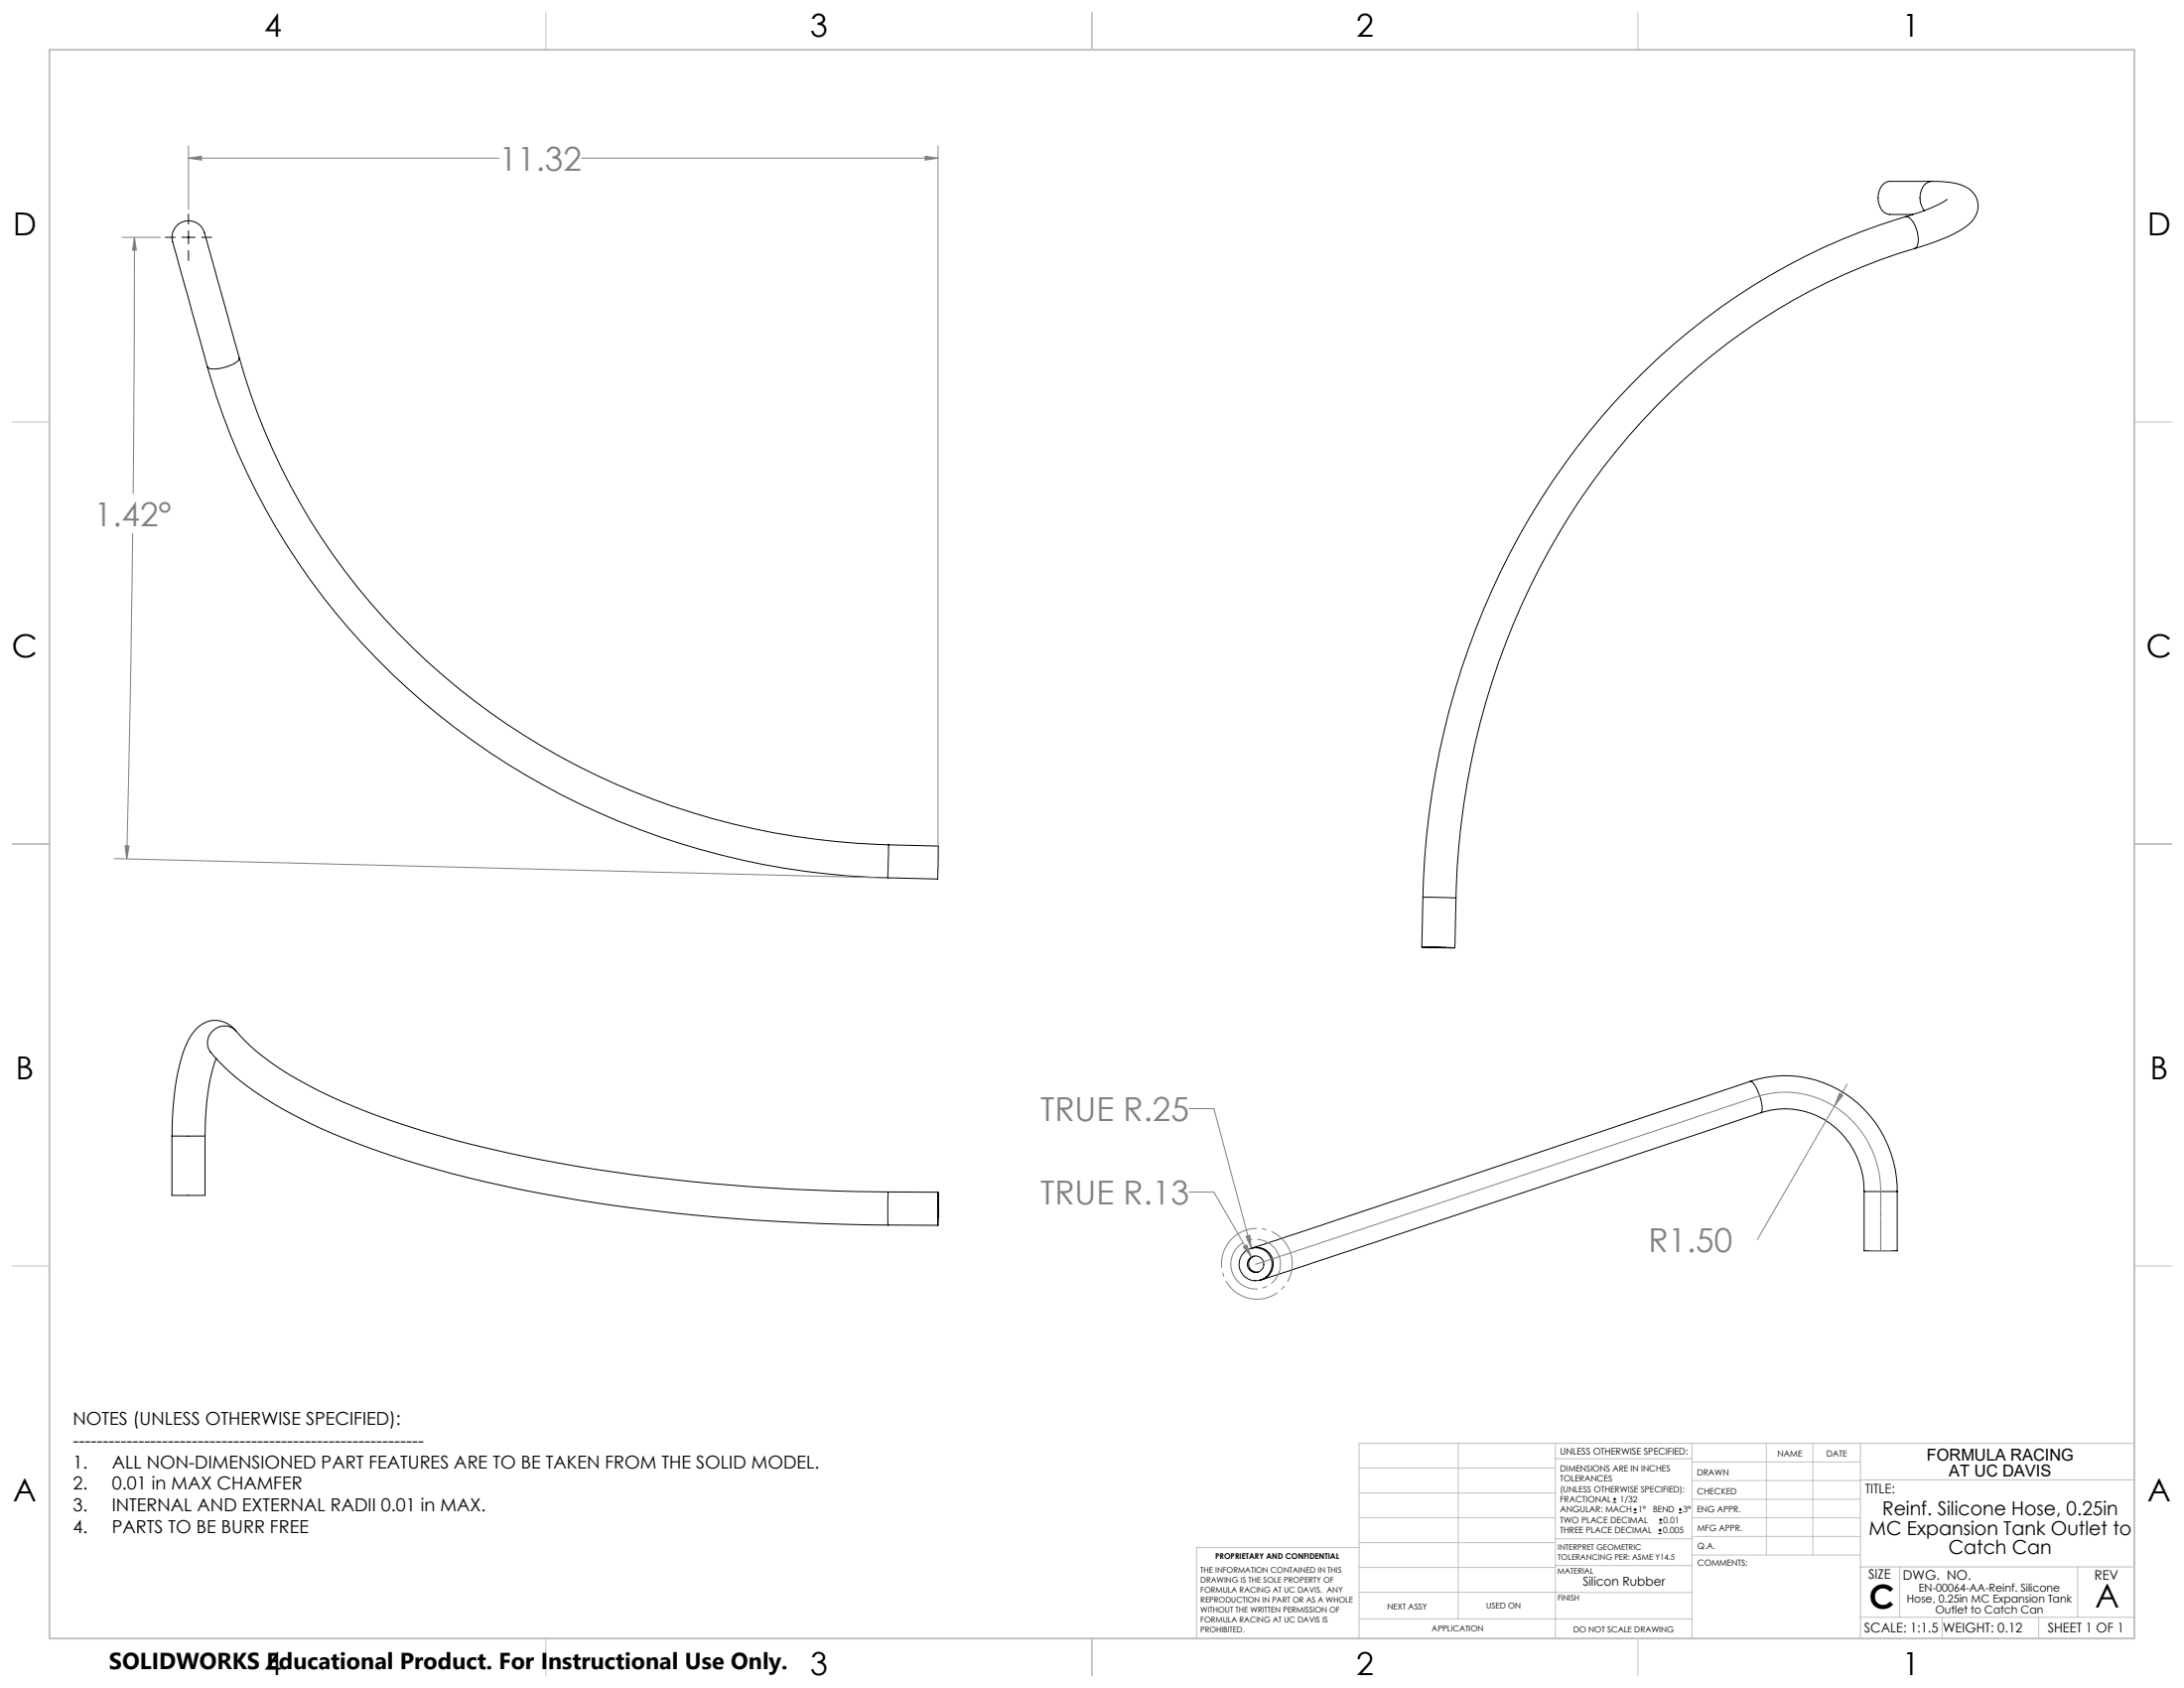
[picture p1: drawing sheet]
<svg xmlns="http://www.w3.org/2000/svg" width="559mm" height="432mm" viewBox="0 0 559 432" stroke-linecap="round" stroke-linejoin="round" font-family="sans-serif">
<g fill="none" stroke="#000" stroke-width=".25">
<path d="M48.2 54.8v2.5M48.2 59v3.4M487.5 55.5a164.8 164.8 0 0 0-84.2 59.1 197.5 197.5 0 0 0-39.2 114.9M487.5 55.5a2.78 2.78 0 0 1 2.4 2.1 6.2 6.2 0 0 1 .4 5.7l-.4 .3M494.2 46.4h1.6a14.8 14.8 0 0 1 8.1 2 5.6 5.6 0 0 1-.2 9 42.8 42.8 0 0 1-13.8 6.2M494.2 46.4h-10.7a3.3 3.3 0 0 0-2.9 3.3 4.3 4.3 0 0 0 2.6 5.1l6.3 .1M494.2 46.4a3.3 3.3 0 0 0-2.9 3.3 5.4 5.4 0 0 0 1.1 4.2M498.2 51a29.3 29.3 0 0 1-10 4.2l-.7 .3M42.3 60.7h2.5M46.5 60.7h3.4M48.2 64.1v2.5M51.6 60.7h2.6"/>
<path d="M489.9 63.6a156.9 156.9 0 0 0-82.6 59.9 189.5 189.5 0 0 0-34.8 106.2M53.1 93.8a176.8 176.8 0 0 0 85.9 107 192.4 192.4 0 0 0 88.2 23.7M61.2 91.6l-8.2-29.8a8 8 0 0 0-2.3-4.5 4.3 4.3 0 0 0-5.2 .2 4.3 4.3 0 0 0-1.1 5.1l8.7 31.2M61.2 91.6a168.5 168.5 0 0 0 82 101.9 184 184 0 0 0 84.2 22.6M61.2 91.6a3.5 3.5 0 0 1-2.6 2 7.4 7.4 0 0 1-5.4 .5l-.1-.3M227.4 216.1l12.7 .3-.1 5-.1 3.5-12.7-.4M227.4 216.1l-.2 8.4M364.1 229.5l8.4 .2M364.1 229.5l-.3 12.8M372.5 229.7l-.2 12.8M363.8 242.3l8.4 .2zM365.9 242.3l4.2 .1z"/>
<path d="M53.8 269.1a57.5 57.5 0 0 0 16 13.1 170.2 170.2 0 0 0 41.4 16.8 425 425 0 0 0 93 13.7l23 .7M55.3 270.8a50.3 50.3 0 0 0-2.8 16.9v2.9M60.4 263.8a61.1 61.1 0 0 0 18.7 13.9 189 189 0 0 0 41.5 15 454.1 454.1 0 0 0 98.5 12.1l8.2 .1M60.4 263.8a6.5 6.5 0 0 0-10.8 .1 26.8 26.8 0 0 0-4.4 11.8 93.1 93.1 0 0 0-1.2 14.9M60.4 263.8a4.3 4.3 0 0 0-5.7-.3 4.3 4.3 0 0 0-.8 5.7M447.9 276.6l-127.4 42.6M447.9 276.6a28.7 28.7 0 0 1 37.3 24.8l.2 3.4M447.9 276.6a3.1 3.1 0 0 1 1.8 2.2 10.2 10.2 0 0 1 1.1 5.6l-.3 .3M44 290.6v15.2h8.5v-15.2M44 290.6h8.5M450.5 284.7l-127.8 42.7M450.5 284.7a20.2 20.2 0 0 1 26.2 16.4l.3 3.7"/>
<path d="M227.2 313.4h.1M227.2 313.4h12.8M227.3 304.9l-.1 8.5M227.3 304.9l12.7 .1M240 305v8.4zM240 307.1v4.2zM320.5 319.2a4.2 4.2 0 0 1 5.2 3 4.2 4.2 0 0 1-3 5.2M320.5 319.2l-.3 .1M477 304.8v15.2h8.4v-15.2M477 304.8h8.4M320.9 321.3a2.12 2.12 0 0 0-1.4 2.5 2.12 2.12 0 0 0 2.4 1.6M322.7 327.4l-.4 .1"/>
<path d="M412.7 384.3h.9M412.7 383.5h.9M413.1 383.1v.8M418 387h.8M418 386.2h.8M418.4 385.7v.9M424.3 392.3h.9M424.3 391.4h.9M424.5 389.6h.8M424.5 388.8h.8M424.7 391v.9M424.9 388.4v.8"/>
<path d="M429.5 387h.9M429.5 386.2h.9M429.9 385.7v.9"/>
<circle cx="321.2" cy="323.4" r="2.12"/>
<circle cx="321.3" cy="323.4" r="4.2"/>
</g>
<g fill="none" stroke="#808080" stroke-width=".25">
<path d="M48.2 37.3v16.2M236.7 40l3.3 .5-3.3 .5zM240 37.3v182.1M48.2 40.5l3.3-.5v1zM48.2 40.5h79.5M148.8 40.5h91.2M31.2 60.7h9.8M34.4 60.7l.5 3.3h-1zM34.4 60.7l-.3 65.6M33.9 136.4l-.6 41.6-.9 41.7M29.2 219.6l196.7 4.9M32 216.4h1l-.6 3.3z"/>
<path d="M470.6 279.7l.9 .5-2.1 2.6zM472.6 277.3l-3.2 5.5M304.2 283.6h6.4l9.5 35.7M469.4 282.8l-19.8 34.3M304.2 304.9h6.4l9.6 16.7M318.1 318.9l.9-.4 1.2 3.1zM318.8 316.3l1-.3 .3 3.3zM481.2 320v-15.2a24.7 24.7 0 0 0-28.7-25 48.8 48.8 0 0 0-8.6 2.6l-90.9 30.5-31.8 10.5"/>
</g>
<path d="M479.2 304.8h4.2h-4.2" fill="none" stroke="#808080" stroke-width=".25" stroke-dasharray="15.2 1.3 1.3 1.3" stroke-dashoffset="12.8" stroke-linecap="butt"/>
<path d="M481.3 320h-2.7M483.9 320h-2.6" fill="none" stroke="#808080" stroke-width=".25" stroke-dasharray="15.2 1.3 1.3 1.3" stroke-linecap="butt"/>
<path d="M478.6 320h5.3" fill="none" stroke="#808080" stroke-width=".25" stroke-dasharray="15.2 1.3 1.3 1.3" stroke-dashoffset="14.5" stroke-linecap="butt"/>
<path d="M315.2 325.3a6.3 6.3 0 0 0 10.7 2.5 6.3 6.3 0 0 0-3-10.6 6.3 6.3 0 0 0-7.8 7.7l.1 .4" fill="none" stroke="#808080" stroke-width=".25" stroke-dasharray="15.2 1.3 1.3 1.3" stroke-dashoffset="6.7" stroke-linecap="butt"/>
<path d="M313 326.1a9.1 9.1 0 0 0 15.1 3.5 9.1 9.1 0 0 0-4-15 9.1 9.1 0 0 0-11.4 10.6l.3 .9" fill="none" stroke="#808080" stroke-width=".25" stroke-dasharray="15.2 1.3 1.3 1.3" stroke-dashoffset="-1.8" stroke-linecap="butt"/>
<g fill="none" stroke="#c0c0c0" stroke-width=".25">
<path d="M139.7 3.2v9.5M279.4 3.2v9.5M419.1 3.2v9.5M3.1 107.9h9.6M546.1 107.9h9.5M3.1 215.9h9.6M546.1 215.9h9.5M3.1 323.8h9.6M546.1 323.8h9.5M347.7 375.6h50.3M373.1 369.2v44.9M398 369.2v49.9"/>
<path d="M398 373.1h34.9M432.9 369.2v49.9M432.9 378.7h43.1M432.9 374h43.1M451.9 369.2v28.6M463.8 369.2v28.6M476 369.2v49.9M476 378.6h70.1M546.1 369.2h-198.4v49.9M347.7 394.6h50.3M347.7 388.3h50.3M347.7 381.9h50.3"/>
<path d="M347.7 395.9h-41.6v23.2M398 393.6h35M432.9 383.5h43.1M432.9 388.3h43.1M432.9 393h43.1M433 397.8h43M139.7 419.1v9.6M279.4 419.1v9.6M347.7 414.1h85.2M347.7 401h50.3M347.7 407.3h50.3M398 407.4h34.9"/>
<path d="M398 400.5h35M419.1 419.1v9.6M476 413.7h70.1M476 400.8h70.1M486.1 400.8v12.9M496.9 413.7v5.4M521.6 413.7v5.4M531.6 400.8v12.9"/>
</g>
<path d="M12.7 12.7h533.4v406.4h-533.4z" fill="none" stroke="#c0c0c0" stroke-width=".5"/>
<path d="M481.2 320v-15.2" fill="none" stroke="#808080" stroke-width=".25" stroke-dasharray="15.2 1.3 1.3 1.3" stroke-dashoffset="7.6"/>
<path d="M48.2 40.5l3.3-.5v1zM236.7 40l3.3 .5-3.3 .5zM32 216.4h1l-.6 3.3zM34.4 60.7l.5 3.3h-1zM318.1 318.9l2.1 2.7-1.2-3.1zM318.8 316.3l1.3 3-.3-3.3zM470.6 279.7l-1.2 3.1 2.1-2.6z" fill="#808080"/>
<g font-size="8.5" fill="#808080">
<text x="127.7" y="43.7">11.32</text>
<text x="24.1" y="134.5">1.42°</text>
<text x="266.2" y="286.8">TRUE R.25</text>
<text x="266.2" y="308.1">TRUE R.13</text>
<text x="421.7" y="320.3">R1.50</text>
</g>
<g font-size="8.5">
<text x="478.3" y="411.4">C</text>
<text x="536.1" y="411.3">A</text>
</g>
<g font-size="8.1">
<text x="67.6" y="9.3">4</text>
<text x="207.3" y="9.3">3</text>
<text x="347" y="9.3">2</text>
<text x="486.7" y="9.3">1</text>
<text x="3.3" y="60.1">D</text>
<text x="549.4" y="60.1">D</text>
<text x="3" y="168">C</text>
<text x="549.1" y="168">C</text>
<text x="4" y="276">B</text>
<text x="550.1" y="276">B</text>
<text x="3.3" y="383.9">A</text>
<text x="549.4" y="383.9">A</text>
<text x="67.6" y="428.4">4</text>
<text x="207.3" y="428.4">3</text>
<text x="347" y="428.4">2</text>
<text x="486.7" y="428.4">1</text>
</g>
<text font-size="5.9" x="27.9" y="427">SOLIDWORKS Educational Product. For Instructional Use Only.</text>
<g font-size="4.9">
<text x="481.6" y="387.7">Reinf. Silicone Hose, 0.25in</text>
<text x="478.2" y="392.6">MC Expansion Tank Outlet to</text>
<text x="498.6" y="397.5">Catch Can</text>
</g>
<g font-size="4.6">
<text x="18.6" y="364.4">NOTES (UNLESS OTHERWISE SPECIFIED):</text>
<text x="18.6" y="370">-----------------------------------------------------------</text>
<text x="18.6" y="375.5">1.</text>
<text x="28.7" y="375.5">ALL NON-DIMENSIONED PART FEATURES ARE TO BE TAKEN FROM THE SOLID MODEL.</text>
<text x="18.6" y="381.1">2.</text>
<text x="28.7" y="381.1">0.01 in MAX CHAMFER</text>
<text x="18.6" y="386.7">3.</text>
<text x="28.7" y="386.7">INTERNAL AND EXTERNAL RADII 0.01 in MAX.</text>
<text x="18.6" y="392.3">4.</text>
<text x="28.7" y="392.3">PARTS TO BE BURR FREE</text>
</g>
<g font-size="4.2">
<text x="493" y="373.5">FORMULA RACING</text>
<text x="498.7" y="377.8">AT UC DAVIS</text>
</g>
<g font-size="3.4">
<text x="477.2" y="381.9">TITLE:</text>
<text x="478.1" y="404">SIZE</text>
<text x="486.9" y="404">DWG. NO.</text>
<text x="535.9" y="404.1">REV</text>
<text x="477" y="417.7">SCALE: 1:1.5</text>
<text x="497.1" y="417.7">WEIGHT: 0.12</text>
<text x="523.9" y="417.6">SHEET 1 OF 1</text>
</g>
<text font-size="3.2" x="405" y="405.7">Silicon Rubber</text>
<g font-size="2.8">
<text x="490.9" y="407.2">EN-00064-AA-Reinf. Silicone</text>
<text x="487.9" y="410">Hose, 0.25in MC Expansion Tank</text>
<text x="495.2" y="412.9">Outlet to Catch Can</text>
</g>
<text font-size="2.4" x="399.2" y="372.1">UNLESS OTHERWISE SPECIFIED:</text>
<g font-size="2.2">
<text x="399.2" y="376.4">DIMENSIONS ARE IN INCHES</text>
<text x="434.2" y="377.3">DRAWN</text>
<text x="454.8" y="372.5">NAME</text>
<text x="467.3" y="372.6">DATE</text>
<text x="399.2" y="379">TOLERANCES</text>
<text x="399.2" y="381.7">(UNLESS OTHERWISE SPECIFIED):</text>
<text x="434.3" y="382.2">CHECKED</text>
<text x="399.2" y="389.6">TWO PLACE DECIMAL</text>
<text x="399.2" y="384.3">FRACTIONAL</text>
<text x="399.2" y="387">ANGULAR: MACH</text>
<text x="414.5" y="384.3">1/32</text>
<text x="419.1" y="387">1°</text>
<text x="422.9" y="387">BEND</text>
<text x="425.6" y="389.6">0.01</text>
<text x="430.6" y="387">3°</text>
<text x="434.2" y="386.9">ENG APPR.</text>
<text x="399.2" y="392.3">THREE PLACE DECIMAL</text>
<text x="425.5" y="392.3">0.005</text>
<text x="434.3" y="391.6">MFG APPR.</text>
<text x="434.3" y="396.3">Q.A.</text>
<text x="434.3" y="400.5">COMMENTS:</text>
</g>
<g font-size="2.1">
<text x="354.9" y="411.6">NEXT ASSY</text>
<text x="380.3" y="411.6">USED ON</text>
<text x="366.3" y="417.4">APPLICATION</text>
<text x="402.5" y="417.5">DO NOT SCALE DRAWING</text>
</g>
<g font-size="2">
<text x="310.9" y="398.8">PROPRIETARY AND CONFIDENTIAL</text>
<text x="398.6" y="396.5">INTERPRET GEOMETRIC</text>
<text x="398.6" y="399">TOLERANCING PER: ASME Y14.5</text>
<text x="307.2" y="402.4">THE INFORMATION CONTAINED IN THIS</text>
<text x="307.2" y="404.9">DRAWING IS THE SOLE PROPERTY OF</text>
<text x="307.2" y="407.5">FORMULA RACING AT UC DAVIS. ANY</text>
<text x="398.5" y="402.6">MATERIAL</text>
<text x="307.2" y="410">REPRODUCTION IN PART OR AS A WHOLE</text>
<text x="307.2" y="412.5">WITHOUT THE WRITTEN PERMISSION OF</text>
<text x="398.5" y="409.4">FINISH</text>
<text x="307.2" y="415">FORMULA RACING AT UC DAVIS IS</text>
<text x="307.2" y="417.6">PROHIBITED.</text>
</g>
</svg>
